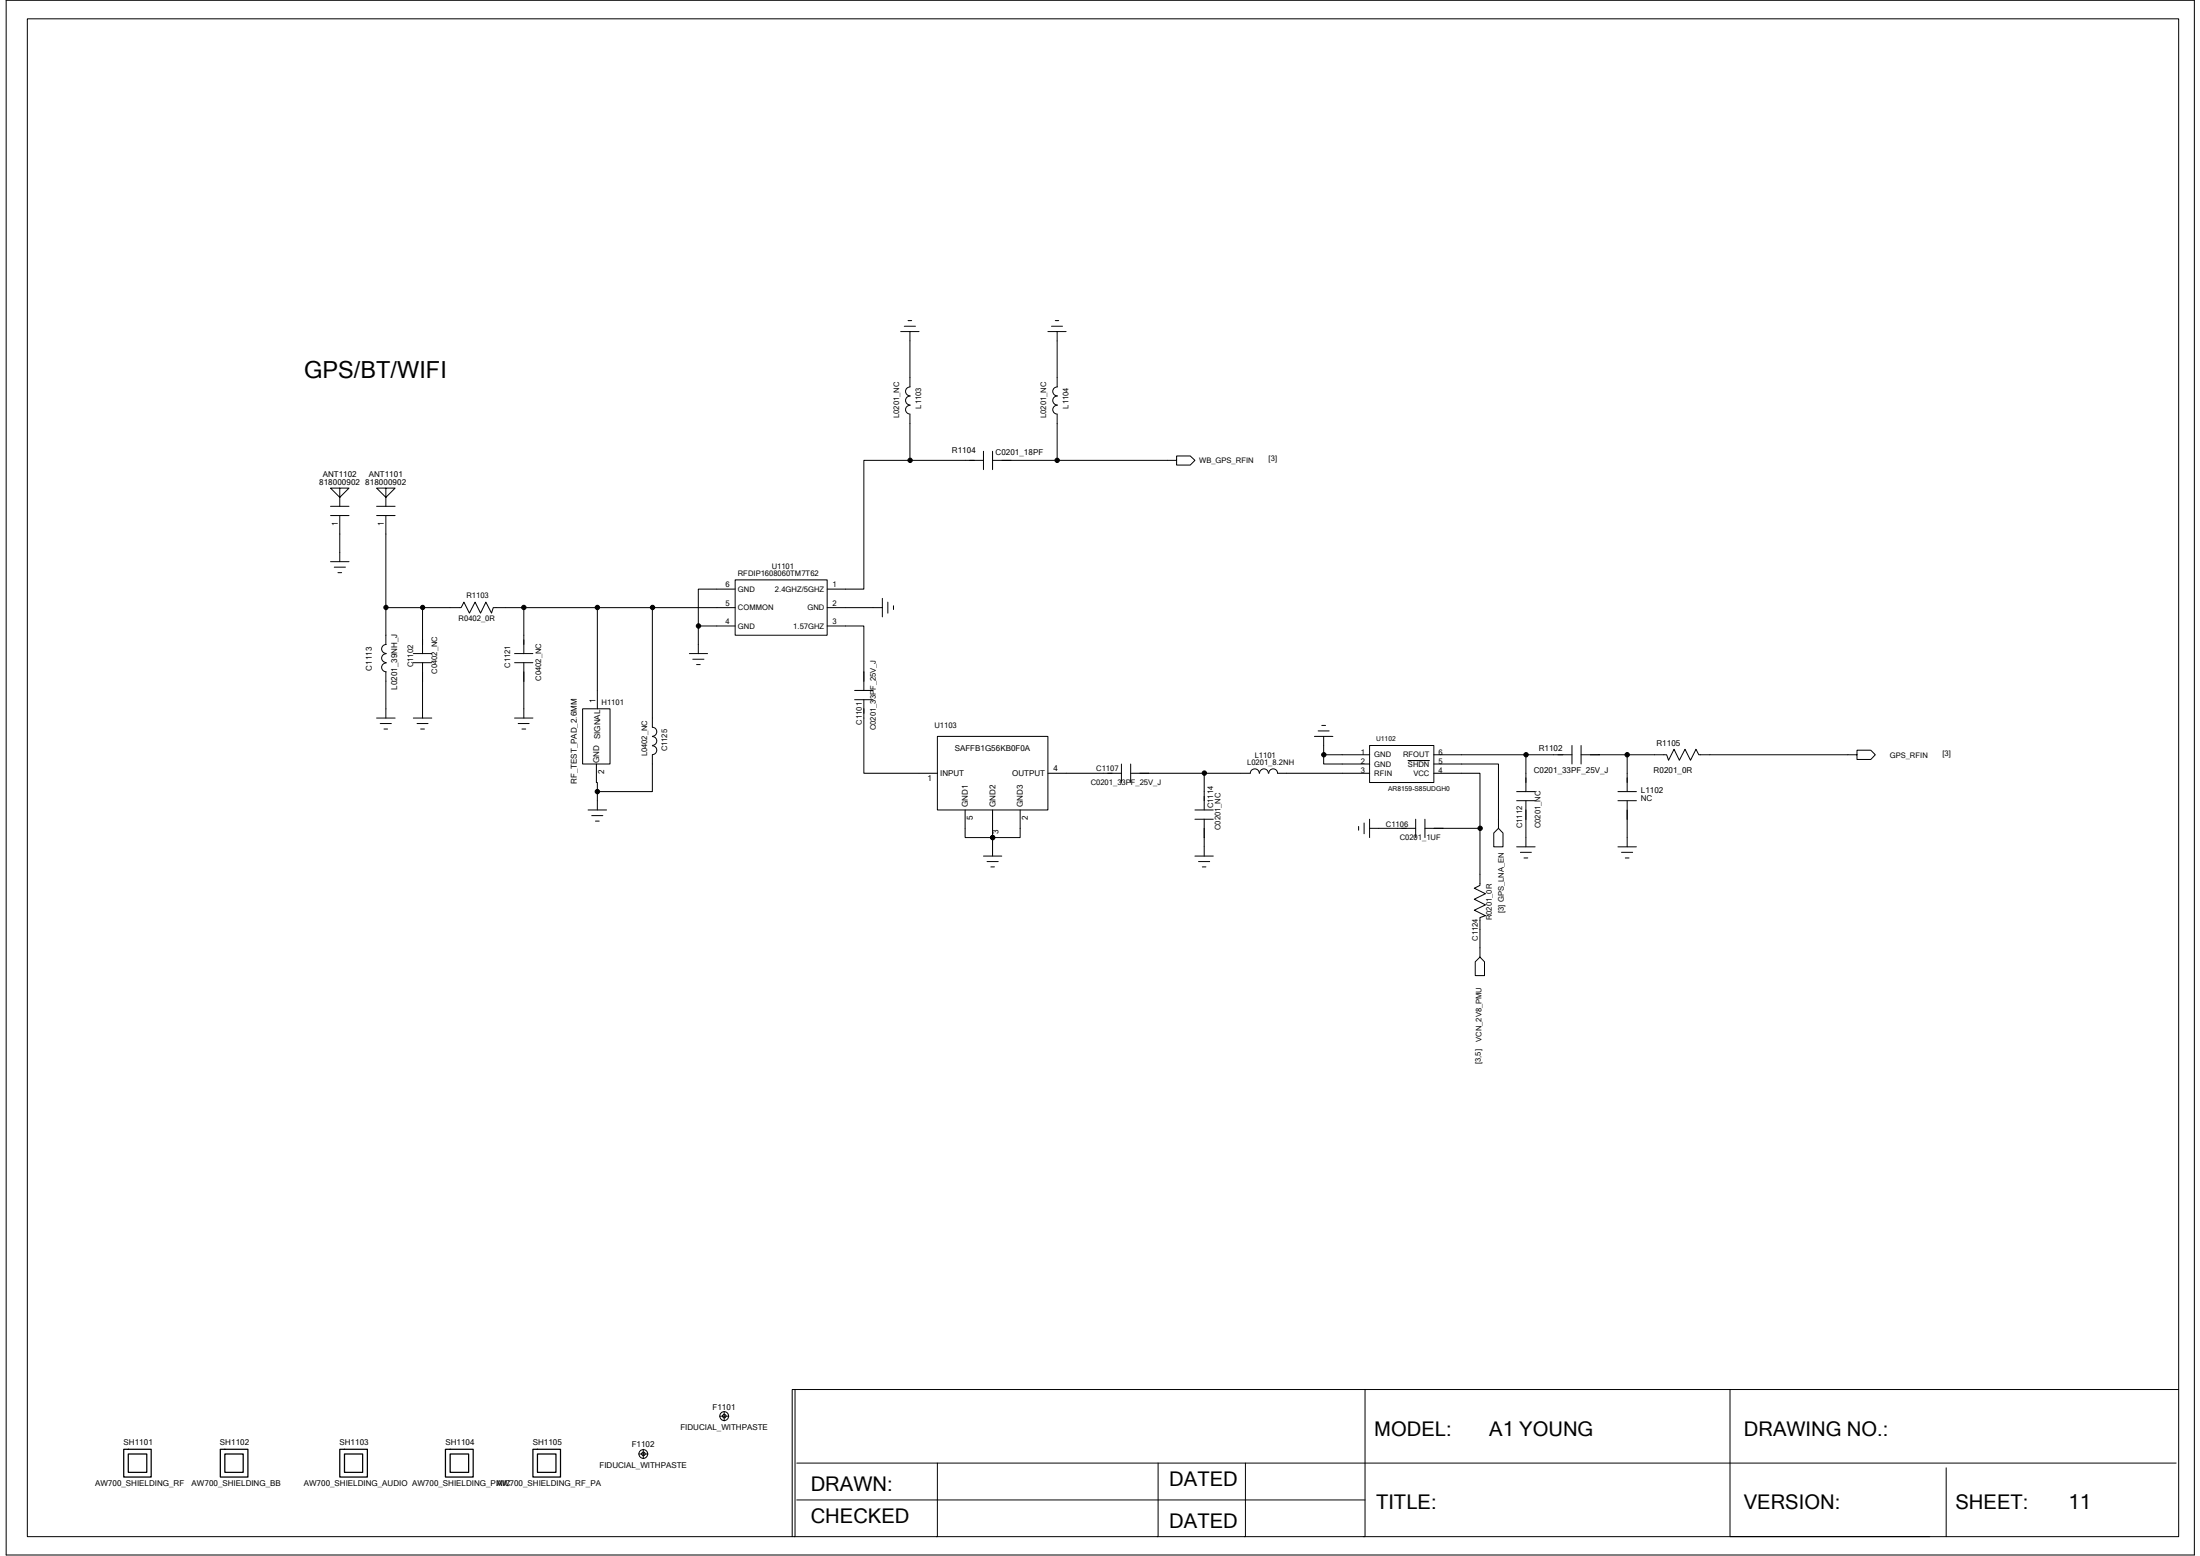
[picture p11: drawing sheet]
<svg xmlns="http://www.w3.org/2000/svg" width="297mm" height="210mm" viewBox="0 0 297 210" stroke-linecap="round" stroke-linejoin="round" font-family="sans-serif">
<g fill="none" stroke="#000" stroke-width=".14">
<path d="M.8 0h295.5v209.8h-295.5zM3.7 2.5h290.5v204.9h-290.5zM121.6 44.7h2.5M122.1 44h1.5M122.6 43.3h.5M122.9 44.7v7.5M122.9 55.9v6.2M122.9 54.7a.59 .59 0 0 0-.6 .6 .59 .59 0 0 0 .6 .6M122.9 52.2a.61 .61 0 0 0-.6 .6 .61 .61 0 0 0 .6 .6 .6 .6 0 0 0-.6 .6 .6 .6 0 0 0 .6 .7M141.5 44.7h2.4M142 44h1.5M142.5 43.3h.4"/>
<path d="M142.7 44.7v7.5M142.7 55.9v6.2M142.8 54.7a.59 .59 0 0 0-.7 .6 .59 .59 0 0 0 .7 .6M142.8 52.2a.61 .61 0 0 0-.7 .6 .61 .61 0 0 0 .7 .6 .6 .6 0 0 0-.7 .6 .6 .6 0 0 0 .7 .7M44.6 68.3h2.5M44.6 69.6h2.5M44.6 75.8h2.5M45.1 76.5h1.5M45.6 77.3h.5M45.9 65.9v1.2l1.2-1.2h-2.5l1.3 1.2v1.2M45.9 69.6v6.2M50.8 68.3h2.5"/>
<path d="M50.8 69.6h2.5M52.1 65.9v1.2l1.2-1.2h-2.5l1.3 1.2v1.2M52.1 69.6v17.4M99.3 78.3h12.4v7.4h-12.4zM99.3 79.5h-5v5M122.9 62.1h-6.3v17.4h-4.9M122.9 62.1h9.9M132.8 60.9v2.5M134 62.1h24.9v-.6h1.8l.6 .6-.6 .7h-1.8v-.7M134 60.9v2.5M50.8 96.9h2.5M51.3 97.6h1.5"/>
<path d="M51.8 98.4h.5M52.1 82h5v6.2M52.1 90.7v6.2M52.1 89.5a.59 .59 0 0 0-.6 .6 .59 .59 0 0 0 .6 .6M52.1 88.2a.59 .59 0 0 0-.6 .6 .59 .59 0 0 0 .6 .6M52.1 87a.6 .6 0 0 0-.6 .6 .6 .6 0 0 0 .6 .6M55.8 88.2h2.5M55.8 89.4h2.5M55.8 96.9h2.5M56.3 97.6h1.5M56.8 98.4h.5M57.1 82h5.2l.3-.7 .8 1.4 .7-1.4 .8 1.4 .7-1.4 .8 1.4 .2-.7h14.1"/>
<path d="M57.1 89.4v7.5M69.5 88.2h2.5M69.5 89.4h2.5M69.5 96.9h2.5M70 97.6h1.4M70.5 98.4h.5M70.7 82v6.2M70.7 89.4v7.5M78.7 95.7h3.7v7.4h-3.7zM88.1 98.1a.6 .6 0 0 1 .6 .7 .6 .6 0 0 1-.6 .6M88.1 99.4a.59 .59 0 0 1 .6 .6 .59 .59 0 0 1-.6 .6M88.1 82h-7.4v13.7"/>
<path d="M93.1 88.2h2.4M93.5 89h1.5M94.1 89.7h.4M99.3 84.5h-5v3.7M99.3 82h-11.2v16.1M111.7 84.5h4.9v8.7M111.7 82h7.4M115.4 94.4h2.5M115.4 93.2h2.5M116.6 94.4v10h10M119.1 80.8v2.4M119.9 81.3v1.4"/>
<path d="M120.6 81.7v.6M126.6 99.4h14.9v9.9h-14.9zM177.5 99.4h2.5M178 98.6h1.5M178.5 97.9h.5M178.7 99.4v2.5M79.4 109.3h2.5M79.9 110.1h1.5M80.4 110.8h.5M80.5 103.1v2.5h.2v1.2M88.1 100.6a.59 .59 0 0 1 .6 .6 .59 .59 0 0 1-.6 .6M88.1 101.9v4.9h-7.4v2.5"/>
<path d="M130.3 109.3v3.7h3.7v2.5M132.8 115.5h2.5M133.3 116.3h1.5M133.8 117h.5M134 109.3v3.7h3.7v-3.7M141.5 104.4h9.9M151.4 103.1v2.5M152.7 104.4h16.1a.6 .6 0 0 1 .6-.6 .6 .6 0 0 1 .6 .6M152.7 103.1v2.5M161.3 109.3h2.5M161.3 110.6h2.5M161.3 115.5h2.5"/>
<path d="M161.8 116.3h1.5M162.3 117h.5M162.6 104.4v4.9M162.6 110.6v4.9M170.1 104.4a.59 .59 0 0 1 .6-.6 .59 .59 0 0 1 .5 .6M171.3 104.4a.59 .59 0 0 1 .6-.6 .59 .59 0 0 1 .6 .6M172.5 104.4h12.4M178.7 101.9v1.2h6.2M178.7 101.9h6.2M183.4 111.5v.5M184.2 111.1v1.4M184.9 100.6h8.7v5h-8.7z"/>
<path d="M184.9 111.8h6.2M184.9 110.6v2.4M190.1 102.6h2.9M191.1 110.6v2.4M192.4 110.6v2.4M193.6 103.1h8.7v8.7l.6 .6v1.9h-1.2v-1.9l.6-.6M193.6 104.4h6.2v7.4h-7.4M193.6 101.9h18.6M199.8 111.8v7.7l-.7 .4 1.5 .7-1.5 .7 1.5 .8-1.5 .7 1.5 .8-.8 .2v5.4l.6 .6v1.9h-1.2v-1.9l.6-.6M204.8 106.8h2.5M204.8 108.1h2.5M204.8 114.3h2.5"/>
<path d="M205.3 115h1.5M205.8 115.8h.5M206 101.9v4.9M206 108.1v6.2M212.2 100.6v2.5M213.5 101.9h6.2M213.5 100.6v2.5M218.4 106.8h2.5M218.4 108.1h2.5M218.4 114.3h2.5M218.9 115h1.5M219.4 115.8h.5"/>
<path d="M219.7 108.1v6.2M250.7 101.9v.6h1.9l.6-.6-.6-.7h-1.9v.7h-21.3l-.4-.8-.8 1.5-.7-1.5-.8 1.5-.7-1.5-.7 1.5-.3-.7h-5.3v4.9M86.2 196.2h1.3M86.9 195.6v1.2M97.2 191.1h1.2M97.8 190.5v1.2M107.3 187.5v19.9h-.1M107.6 197.4h186.2M126.6 197.4v10h-.2M156.4 197.4v10h-.2M168.2 197.4v10h-.2M184.3 187.5v19.9h-.2"/>
<path d="M233.6 187.5v19.9h26.9M262.8 198.1v9.3M294.2 187.5h-187.2v19.9M107.6 202.4h76.7"/>
<circle cx="86.9" cy="196.2" r=".59"/>
<circle cx="86.9" cy="196.2" r=".24"/>
<circle cx="97.8" cy="191.1" r=".6"/>
<circle cx="97.8" cy="191.1" r=".24"/>
</g>
<path d="M16.7 195.6h3.7v3.7h-3.7zM17.3 196.2h2.5v2.5h-2.5zM29.7 195.6h3.8v3.7h-3.8zM30.4 196.2h2.4v2.5h-2.4zM45.9 195.6h3.7v3.7h-3.7zM46.5 196.2h2.5v2.5h-2.5zM60.1 195.6h3.8v3.7h-3.8zM60.8 196.2h2.5v2.5h-2.5zM72 195.6h3.7v3.7h-3.7zM72.6 196.2h2.5v2.5h-2.5z" fill="none" stroke="#000" stroke-width=".17"/>
<g fill="#000" stroke="#000" stroke-width=".14">
<circle cx="122.9" cy="62.1" r=".3"/>
<circle cx="142.7" cy="62.1" r=".3"/>
<circle cx="52.1" cy="82" r=".29"/>
<circle cx="57.1" cy="82" r=".29"/>
<circle cx="70.7" cy="82" r=".3"/>
<circle cx="80.7" cy="82" r=".3"/>
<circle cx="88.1" cy="82" r=".3"/>
<circle cx="94.3" cy="84.5" r=".3"/>
<circle cx="80.7" cy="106.8" r=".3"/>
<circle cx="134" cy="113" r=".29"/>
<circle cx="162.6" cy="104.3" r=".3"/>
<circle cx="178.7" cy="101.9" r=".3"/>
<circle cx="199.8" cy="111.8" r=".3"/>
<circle cx="206" cy="101.9" r=".3"/>
<circle cx="219.7" cy="101.9" r=".3"/>
</g>
<text font-size="3.2" x="41.1" y="50.9">GPS/BT/WIFI</text>
<g font-size="2.7">
<text x="185.6" y="193.7">MODEL:</text>
<text x="201.1" y="193.7">A1 YOUNG</text>
<text x="235.4" y="193.7">DRAWING NO.:</text>
<text x="109.5" y="201.2">DRAWN:</text>
<text x="157.9" y="200.6">DATED</text>
<text x="185.8" y="203.7">TITLE:</text>
<text x="235.4" y="203.7">VERSION:</text>
<text x="264" y="203.7">SHEET:</text>
<text x="279.3" y="203.7">11</text>
<text x="109.5" y="205.5">CHECKED</text>
<text x="157.9" y="206.2">DATED</text>
</g>
<g font-size="1.1">
<text x="43.1" y="65.4">818000902</text>
<text x="43.6" y="64.4">ANT1102</text>
<text x="49.3" y="65.4">818000902</text>
<text x="49.8" y="64.4">ANT1101</text>
<text x="128.5" y="61.2">R1104</text>
<text x="134.4" y="61.4">C0201_18PF</text>
<text x="45.6" y="71" transform="rotate(-90 45.6 71)">1</text>
<text x="51.8" y="71" transform="rotate(-90 51.8 71)">1</text>
<text x="50.2" y="90.5" transform="rotate(-90 50.2 90.5)">C1113</text>
<text x="53.6" y="93.1" transform="rotate(-90 53.6 93.1)">L0201_39NH_J</text>
<text x="80.4" y="94.9" transform="rotate(-90 80.4 94.9)">1</text>
<text x="81" y="99.8" transform="rotate(-90 81 99.8)">SIGNAL</text>
<text x="128.9" y="101.4">SAFFB1G56KB0F0A</text>
<text x="207.8" y="101.4">R1102</text>
<text x="223.7" y="100.6">R1105</text>
<text x="77.9" y="105.8" transform="rotate(-90 77.9 105.8)">RF_TEST_PAD_2.6MM</text>
<text x="80.9" y="103" transform="rotate(-90 80.9 103)">GND</text>
<text x="81.6" y="104.5" transform="rotate(-90 81.6 104.5)">2</text>
<text x="125.2" y="105.4">1</text>
<text x="126.9" y="104.7">INPUT</text>
<text x="136.7" y="104.7">OUTPUT</text>
<text x="142.2" y="104.1">4</text>
<text x="207.1" y="104.4">C0201_33PF_25V_J</text>
<text x="221.5" y="107">L1102</text>
<text x="223.3" y="104.4">R0201_0R</text>
<text x="130.7" y="108.9" transform="rotate(-90 130.7 108.9)">GND1</text>
<text x="131.3" y="110.7" transform="rotate(-90 131.3 110.7)">5</text>
<text x="134.4" y="108.9" transform="rotate(-90 134.4 108.9)">GND2</text>
<text x="134.8" y="112.5" transform="rotate(-90 134.8 112.5)">3</text>
<text x="138.1" y="108.9" transform="rotate(-90 138.1 108.9)">GND3</text>
<text x="138.8" y="110.7" transform="rotate(-90 138.8 110.7)">2</text>
<text x="221.5" y="108.1">NC</text>
<text x="96.2" y="190.2">F1101</text>
<text x="16.7" y="195">SH1101</text>
<text x="29.7" y="195">SH1102</text>
<text x="45.8" y="195">SH1103</text>
<text x="60.1" y="195">SH1104</text>
<text x="71.9" y="195">SH1105</text>
<text x="85.3" y="195.3">F1102</text>
<text x="91.9" y="192.9">FIDUCIAL_WITHPASTE</text>
<text x="12.8" y="200.5">AW700_SHIELDING_RF</text>
<text x="25.9" y="200.5">AW700_SHIELDING_BB</text>
<text x="41" y="200.5">AW700_SHIELDING_AUDIO AW700_SHIELDING_PMIC</text>
<text x="67.1" y="200.5">AW700_SHIELDING_RF_PA</text>
<text x="80.9" y="198.1">FIDUCIAL_WITHPASTE</text>
</g>
<g font-size="1">
<text x="121.4" y="56.4" transform="rotate(-90 121.4 56.4)">L0201_NC</text>
<text x="124.4" y="55.1" transform="rotate(-90 124.4 55.1)">L1103</text>
<text x="141.3" y="56.4" transform="rotate(-90 141.3 56.4)">L0201_NC</text>
<text x="144.3" y="55.1" transform="rotate(-90 144.3 55.1)">L1104</text>
<text x="161.9" y="62.5">WB_GPS_RFIN</text>
<text x="171.3" y="62.3">[3]</text>
<text x="99.6" y="77.8">RFDIP1608060TM7T62</text>
<text x="104.2" y="76.8">U1101</text>
<text x="61.9" y="83.8">R0402_0R</text>
<text x="63" y="80.8">R1103</text>
<text x="98" y="81.7">5</text>
<text x="98" y="79.3">6</text>
<text x="99.6" y="82.4">COMMON</text>
<text x="99.6" y="79.9">GND</text>
<text x="104.6" y="79.9">2.4GHZ/5GHZ</text>
<text x="109" y="82.4">GND</text>
<text x="112.4" y="79.3">1</text>
<text x="112.4" y="81.7">2</text>
<text x="98" y="84.2">4</text>
<text x="99.6" y="84.8">GND</text>
<text x="107.1" y="84.8">1.57GHZ</text>
<text x="112.4" y="84.2">3</text>
<text x="55.8" y="90.1" transform="rotate(-90 55.8 90.1)">C1102</text>
<text x="59" y="90.9" transform="rotate(-90 59 90.9)">C0402_NC</text>
<text x="68.9" y="90.1" transform="rotate(-90 68.9 90.1)">C1121</text>
<text x="73.1" y="91.9" transform="rotate(-90 73.1 91.9)">C0402_NC</text>
<text x="81.2" y="95.1">H1101</text>
<text x="90.1" y="101.4" transform="rotate(-90 90.1 101.4)">C1125</text>
<text x="116.4" y="97.8" transform="rotate(-90 116.4 97.8)">C1101</text>
<text x="118.2" y="98.6" transform="rotate(-90 118.2 98.6)">C0201_33PF_25V_J</text>
<text x="126.2" y="98.3">U1103</text>
<text x="183.7" y="101.9">1</text>
<text x="194.2" y="101.9">6</text>
<text x="262.3" y="102">[3]</text>
<text x="87.4" y="102.1" transform="rotate(-90 87.4 102.1)">L0402_NC</text>
<text x="147.3" y="106">C0201_33PF_25V_J</text>
<text x="148" y="104.1">C1107</text>
<text x="168.4" y="103.3">L0201_8.2NH</text>
<text x="169.4" y="102.3">L1101</text>
<text x="183.7" y="103.1">2</text>
<text x="183.7" y="104.4">3</text>
<text x="185.6" y="102.2">GND</text>
<text x="185.6" y="103.5">GND</text>
<text x="185.6" y="104.7">RFIN</text>
<text x="189.4" y="102.2">RFOUT</text>
<text x="190.1" y="103.5">SHDN</text>
<text x="190.8" y="104.7">VCC</text>
<text x="194.2" y="104.4">4</text>
<text x="194.2" y="103.1">5</text>
<text x="255.2" y="102.2">GPS_RFIN</text>
<text x="163.8" y="109.1" transform="rotate(-90 163.8 109.1)">C1114</text>
<text x="164.8" y="112" transform="rotate(-90 164.8 112)">C0201_NC</text>
<text x="187.1" y="111.5">C1106</text>
<text x="189" y="113.4">C0201_1UF</text>
<text x="205.5" y="111.8" transform="rotate(-90 205.5 111.8)">C1112</text>
<text x="208" y="111.8" transform="rotate(-90 208 111.8)">C0201_NC</text>
<text x="201.4" y="124.2" transform="rotate(-90 201.4 124.2)">R0201_0R</text>
<text x="203" y="123.3" transform="rotate(-90 203 123.3)">[3] GPS_LNA_EN</text>
<text x="199.5" y="127" transform="rotate(-90 199.5 127)">C1124</text>
<text x="199.9" y="143.6" transform="rotate(-90 199.9 143.6)">[3,5]</text>
<text x="200" y="140.6" transform="rotate(-90 200 140.6)">VCN_2V8_PMU</text>
</g>
<g font-size=".9">
<text x="185.8" y="100">U1102</text>
<text x="187.4" y="106.7">AR8159-S85UDGH0</text>
</g>
</svg>
